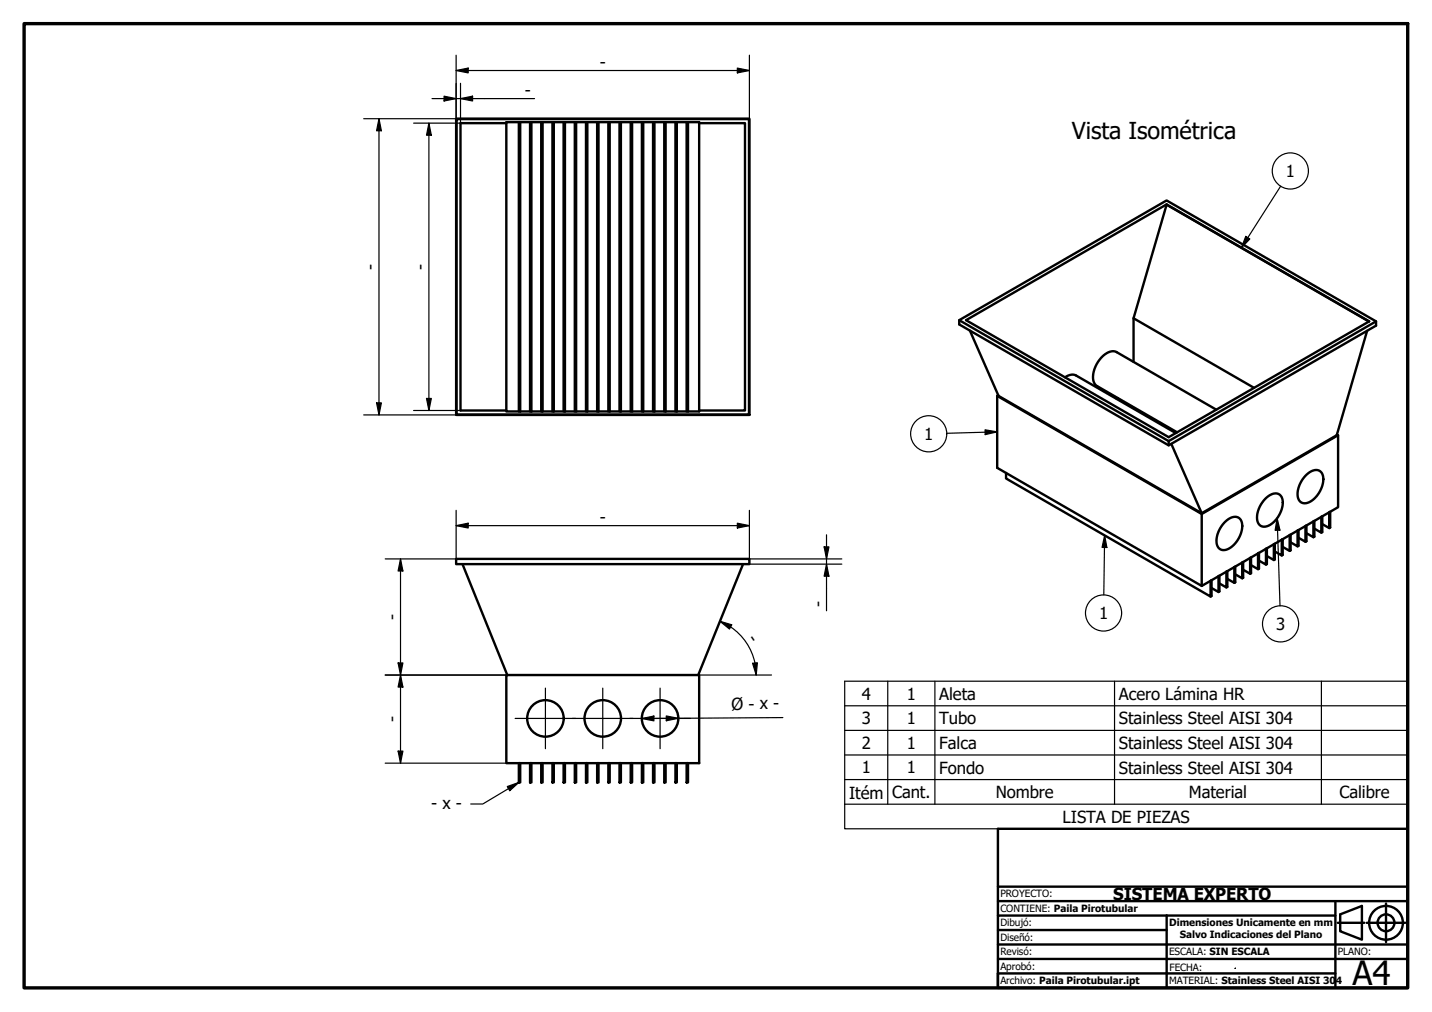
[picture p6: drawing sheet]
<svg xmlns="http://www.w3.org/2000/svg" width="297mm" height="210mm" viewBox="0 0 297 210" stroke-linecap="round" stroke-linejoin="round" font-family="sans-serif">
<!-- layer: Visible (ISO) -->
<g fill="none" stroke="#000" stroke-width=".5">
<path d="M94.6 24.6h60.8v61.5h-60.8zM94.7 24.7h60.7v61.3h-60.7zM105 25.5h-9.5v59.6h9.5M107.6 25.3h-2.6v60h2.6M107.9 25.3h-.3v60h.3M107.9 25.3h2.1M107.9 25.3v60M110.2 25.3h-.2v60h.2M110.2 25.3h2.1M110.2 25.3v60M112.5 25.3h-.2v60h.2M112.5 25.3h2.1"/>
<path d="M112.5 25.3v60M114.9 25.3h-.3v60h.3M114.9 25.3h2M114.9 25.3v60M117.2 25.3h-.3v60h.3M117.2 25.3h2M117.2 25.3v60M119.5 25.3h-.3v60h.3M119.5 25.3h2M119.5 25.3v60M121.8 25.3h-.3v60h.3M121.8 25.3h2.1"/>
<path d="M121.8 25.3v60M124.1 25.3h-.2v60h.2M124.1 25.3h2.1M124.1 25.3v60M126.5 25.3h-.3v60h.3M126.5 25.3h2M126.5 25.3v60M128.8 25.3h-.3v60h.3M128.8 25.3h2M128.8 25.3v60M131.1 25.3h-.3v60h.3M131.1 25.3h2"/>
<path d="M131.1 25.3v60M133.4 25.3h-.3v60h.3M133.4 25.3h2.1M133.4 25.3v60M135.7 25.3h-.2v60h.2M135.7 25.3h2.1M135.7 25.3v60M138.1 25.3h-.3v60h.3M138.1 25.3h2M138.1 25.3v60M140.4 25.3h-.3v60h.3M140.4 25.3h2"/>
<path d="M140.4 25.3v60M142.7 25.3h-.3v60h.3M142.7 25.3h2.3v60h-2.3M142.7 25.3v60M145 25.5h9.5v59.6h-9.5M242 42.4l-41.6 24 42 24.3 41.6-24-42-24.2M242 42.5l-6.9 23.5 25 14.4M242 42.5l42 24.2M199 66.4l43-24.8 43.4 25.1v.8l-43 24.9-43.4-25.1zM199 66.4l43.4 25.1M201.2 68.6l5.9 13.5 42.2 24.4 28-16.2 6.3-21.7M220.9 78.3l1.2-.6 1 .1 20.8 12"/>
<path d="M235.1 66v9.1M285.4 66.7l-43 24.8v.9M107.9 85.3h2.1M110.2 85.3h2.1M112.5 85.3h2.1M114.9 85.3h2M117.2 85.3h2M119.5 85.3h2M121.8 85.3h2.1M124.1 85.3h2.1M126.5 85.3h2M128.8 85.3h2"/>
<path d="M131.1 85.3h2M133.4 85.3h2.1M135.7 85.3h2.1M138.1 85.3h2M140.4 85.3h2M206.8 82.1l42.5 24.5 28.3-16.3-.3-.2M206.8 82.1v14.9l42.5 24.5v-14.9M207.1 82l-.3 .1M208.7 98.1v1.1l42.4 24.5v-3.2l.2-.1v3.2l-.2 .1M231.9 82.6l-.3 .1M243 92.1l6.3 14.4M252.3 85l-20.7-12a3.1 3.1 0 0 0-3.6 1.7 4.8 4.8 0 0 0-.9 5l.5 .4 16.6 9.6"/>
<path d="M271 98.5a2.22 2.22 0 0 1 3-.7 3.9 3.9 0 0 1-.5 4.6 3.2 3.2 0 0 1-3.5 1.8 2.7 2.7 0 0 1-.5-3.3l.6-1.3zM277.6 90.3v14.9l-28.3 16.3M94.6 115.9h60.8v1.1h-60.8zM95.9 117l9.3 23M154.1 117l-9.3 23M254 108.3a2.3 2.3 0 0 1 3.1-.7 3.9 3.9 0 0 1-.4 4.5 3.2 3.2 0 0 1-3.5 1.8 2.7 2.7 0 0 1-.6-3.3l.6-1.1zM256.2 119.1l1.5 .8v-3.2l.2-.1v3.2l-.2 .1M257.9 118.2l1.4 .8v-3.3l.2-.1v3.3l-.2 .1M259.5 117.2l1.5 .9v-3.3l.1-.1v3.2l-.1 .2M261.1 116.3l1.5 .8v-3.3l.2-.1v3.3l-.2 .1M262.4 103.5a2.29 2.29 0 0 1 3.1-.8 3.9 3.9 0 0 1-.4 4.6 3.2 3.2 0 0 1-3.5 1.8 2.7 2.7 0 0 1-.6-3.4l.6-1.1zM262.8 115.3l1.4 .9v-3.3l.2-.1v3.2l-.2 .2"/>
<path d="M264.4 114.4l1.5 .8v-3.3l.2-.1v3.3l-.2 .1M266.1 113.4l1.4 .9v-3.3l.2-.1v3.3l-.2 .1M267.7 112.5l1.5 .8v-3.2l.2-.2v3.3l-.2 .1M269.4 111.5l1.4 .9v-3.3l.2-.1v3.3l-.2 .1M271 110.6l1.4 .8v-3.2l.2-.2v3.3l-.2 .1M272.6 109.6l1.5 .9v-3.3l.2-.1v3.3l-.2 .1M274.3 108.7l1.4 .8v-3.2l.2-.2v3.3l-.2 .1M251.3 122l1.5 .8v-3.3l.1-.1v3.3l-.1 .1M252.9 121l1.5 .8v-3.2l.2-.1v3.2l-.2 .1M254.6 120.1l1.4 .8v-3.3l.2-.1v3.3l-.2 .1M105 140h40v18.3h-40zM107.6 158.3h.3v4h-.3z"/>
<path d="M110 158.3h.2v4h-.2zM112.3 158.3h.2v4h-.2zM114.6 158.3h.3v4h-.3zM116.9 158.3h.3v4h-.3zM119.2 158.3h.3v4h-.3zM121.5 158.3h.3v4h-.3zM123.9 158.3h.2v4h-.2zM126.2 158.3h.3v4h-.3zM128.5 158.3h.3v4h-.3zM130.8 158.3h.3v4h-.3zM133.1 158.3h.3v4h-.3zM135.5 158.3h.2v4h-.2z"/>
<path d="M137.8 158.3h.3v4h-.3zM140.1 158.3h.3v4h-.3zM142.4 158.3h.3v4h-.3z"/>
<circle cx="113.1" cy="149" r="3.8"/>
<circle cx="125" cy="149" r="3.8"/>
<circle cx="136.9" cy="149" r="3.8"/>
</g>
<g fill="none" stroke="#000" stroke-width=".25">
<path d="M265.6 38.6l-8.1 12.8M258.4 49l.9 .6-1.8 1.8zM204.3 89.1l2.5 .5-2.4 .5zM206.8 89.6l-10.4 .3M229.1 111l.5 2.6-1-.1zM229.1 111l-.1 12.4M264.9 107.5l.6 2.5h-1zM264.9 107.5l.6 18.2M175.2 146.4h116.8M175.2 151.5h116.8M175.2 156.6h116.8M184.1 141.3v25.5"/>
<path d="M193.9 141.3v25.5M231.2 141.3v25.5M274.1 141.3v25.5M105.2 163.1l2.4-.8-1.9 1.7zM107.6 162.3l-7.5 4.5h-2.5M175.2 161.7h116.8v-20.4h-116.8v25.5M175.2 166.8v5.1h116.8v-5.1M292 161.7v5.1h-116.8"/>
<circle cx="267.7" cy="35.5" r="3.7"/>
<circle cx="192.6" cy="90" r="3.7"/>
<circle cx="228.9" cy="127.1" r="3.7"/>
<circle cx="265.6" cy="129.4" r="3.7"/>
</g>
<!-- layer: Borde (ISO) -->
<path d="M5 4.9h287v200h-287z" fill="none" stroke="#000" stroke-width=".7"/>
<g fill="none" stroke="#000" stroke-width=".5">
<path d="M207 189.9v-18h85v33h-85M207 192.9h35M207 195.9h85M207 198.9h85M207 183.9h85M207 186.9h85M242 189.9h-35v15v-3h70M242 189.9v15M242 189.9h35M277 186.9v18M277.5 191.4h5.5M278 189.7l4.5-1.8v7l-4.5-1.7z"/>
<path d="M283.5 191.4h8M287.5 187.4v8"/>
<circle cx="287.5" cy="191.4" r="3.5"/>
<circle cx="287.5" cy="191.4" r="1.75"/>
</g>
<!-- layer: 0 -->
<path d="M256.2 200.8h.1" fill="none" stroke="#000" stroke-width=".25"/>
<path d="M291.4 198.9h.6" fill="none" stroke="#000" stroke-width=".25"/>
<!-- layer: Cota (ISO) -->
<g fill="none" stroke="#000" stroke-width=".25">
<path d="M92.1 19.9l2.5 .6-2.5 .4zM94.6 14.6l2.5-.5v1zM94.6 11.4v13.2h-19.2M94.6 14.6h60.8M95.5 17.3v8.2h-9.7M152.9 14.1l2.5 .5-2.5 .5zM155.4 11.4v13.2M78.6 24.6l.5 2.5h-1zM78.6 24.6v61.5M89 25.5l.5 2.5h-1zM89 25.5v59.6M89.6 20.5h21.3"/>
<path d="M95.5 20.5l2.5-.6v1zM75.4 86.1h19.2M78.1 83.6h1l-.5 2.5zM85.8 85.1h9.7M88.5 82.6h1l-.5 2.5zM83.1 115.9l.5 2.5h-1zM83.1 115.9v42.4M94.6 109l2.5-.5v1zM94.6 105.8v10.1h-14.7M94.6 109h60.8M152.9 108.5l2.5 .5-2.5 .5zM155.4 105.8v10.1h19.2"/>
<path d="M155.4 117h19.2M170.9 113.4h1l-.5 2.5zM171.4 117l.5 2.5h-1zM171.4 110.9v15.8M82.6 137.5h1l-.5 2.5zM149.3 128.9l2.5 .7-.5 .9zM149.3 128.9a12 12 0 0 1 7.6 11.1M156.1 137.6l1-.1-.2 2.5zM79.9 140h25.1M79.9 158.3h25.1M82.6 155.8h1l-.5 2.5zM83.1 140l.5 2.5h-1z"/>
<path d="M133.1 149l2.5-.5v1zM138.2 148.5l2.5 .5-2.5 .5zM145 140h15M162.4 148.8l-29.3 .2"/>
</g>
<g fill="#000">
<path d="M94.6 14.6l2.5-.5v1z" fill-rule="evenodd"/>
<path d="M95.5 20.5l2.5-.6v1z" fill-rule="evenodd"/>
<path d="M152.9 14.1l2.5 .5-2.5 .5z" fill-rule="evenodd"/>
<path d="M78.6 24.6l.5 2.5h-1z" fill-rule="evenodd"/>
<path d="M89 25.5l.5 2.5h-1z" fill-rule="evenodd"/>
<path d="M92.1 19.9l2.5 .6-2.5 .4z" fill-rule="evenodd"/>
<path d="M78.1 83.6h1l-.5 2.5z" fill-rule="evenodd"/>
<path d="M88.5 82.6h1l-.5 2.5z" fill-rule="evenodd"/>
<path d="M83.1 115.9l.5 2.5h-1z" fill-rule="evenodd"/>
<path d="M94.6 109l2.5-.5v1z" fill-rule="evenodd"/>
<path d="M152.9 108.5l2.5 .5-2.5 .5z" fill-rule="evenodd"/>
<path d="M170.9 113.4h1l-.5 2.5z" fill-rule="evenodd"/>
<path d="M171.4 117l.5 2.5h-1z" fill-rule="evenodd"/>
<path d="M82.6 137.5h1l-.5 2.5z" fill-rule="evenodd"/>
<path d="M149.3 128.9l2.5 .7-.5 .9z" fill-rule="evenodd"/>
<path d="M156.1 137.6l1-.1-.2 2.5z" fill-rule="evenodd"/>
<path d="M82.6 155.8h1l-.5 2.5z" fill-rule="evenodd"/>
<path d="M83.1 140l.5 2.5h-1z" fill-rule="evenodd"/>
<path d="M133.1 149l2.5-.5v1z" fill-rule="evenodd"/>
<path d="M138.2 148.5l2.5 .5-2.5 .5z" fill-rule="evenodd"/>
</g>
<g fill="#000">
<path d="M258.4 49l.9 .6-1.8 1.8z" fill-rule="evenodd"/>
<path d="M204.3 89.1l2.5 .5-2.4 .5z" fill-rule="evenodd"/>
<path d="M229.1 111l.5 2.6-1-.1z" fill-rule="evenodd"/>
<path d="M264.9 107.5l.6 2.5h-1z" fill-rule="evenodd"/>
<path d="M105.2 163.1l2.4-.8-1.9 1.7z" fill-rule="evenodd"/>
</g>
<!-- layer: Marca de centro (ISO) -->
<path d="M106.9 149h12.5M113.1 142.7v12.6M118.7 149h12.6M125 142.7v12.6M130.6 149h12.6M136.9 142.7v12.6" fill="none" stroke="#000" stroke-width=".25"/>
<text font-size="6.9" x="280.6" y="204.4">A4</text>
<text font-size="4.8" x="222.3" y="28.9">Vista Isométrica</text>
<g font-size="3.5">
<text x="124.4" y="14">-</text>
<text x="108.9" y="19.9">-</text>
<text x="266.7" y="36.7">1</text>
<text x="78" y="56" transform="rotate(-90 78 56)">-</text>
<text x="88.4" y="56" transform="rotate(-90 88.4 56)">-</text>
<text x="191.7" y="91.2">1</text>
<text x="124.4" y="108.4">-</text>
<text x="170.9" y="125.9" transform="rotate(-90 170.9 125.9)">-</text>
<text x="82.5" y="128.6" transform="rotate(-90 82.5 128.6)">-</text>
<text x="228" y="128.4">1</text>
<text x="264.7" y="130.7">3</text>
<text x="154.9" y="132.4" transform="rotate(56 154.9 132.4)">-</text>
<text x="82.5" y="149.8" transform="rotate(-90 82.5 149.8)">-</text>
<text x="151.8" y="147.2">Ø - x -</text>
<text x="178.7" y="145.1">4</text>
<text x="188.1" y="145.1">1</text>
<text x="194.8" y="145.1">Aleta</text>
<text x="232.1" y="145.2">Acero Lámina HR</text>
<text x="178.7" y="150.2">3</text>
<text x="178.7" y="155.3">2</text>
<text x="188.1" y="150.2">1</text>
<text x="188.1" y="155.3">1</text>
<text x="194.8" y="150.2">Tubo</text>
<text x="194.8" y="155.4">Falca</text>
<text x="232.1" y="150.2">Stainless Steel AISI 304</text>
<text x="232.1" y="155.4">Stainless Steel AISI 304</text>
<text x="178.7" y="160.4">1</text>
<text x="188.1" y="160.4">1</text>
<text x="194.8" y="160.5">Fondo</text>
<text x="232.1" y="160.5">Stainless Steel AISI 304</text>
<text x="89.5" y="167.7">- x -</text>
<text x="176.1" y="165.7">Itém</text>
<text x="185" y="165.5">Cant.</text>
<text x="206.6" y="165.6">Nombre</text>
<text x="246.6" y="165.6">Material</text>
<text x="277.8" y="165.6">Calibre</text>
<text x="220.4" y="170.6">LISTA DE PIEZAS</text>
<text x="230.9" y="186.6">SISTEMA EXPERTO</text>
</g>
<g font-size="2.1">
<text x="207.5" y="186.2">PROYECTO:</text>
<text x="207.5" y="189.2">CONTIENE: Paila Pirotubular</text>
<text x="207.5" y="195.2">Diseñó:</text>
<text x="207.5" y="192.2">Dibujó:</text>
<text x="242.5" y="192.1">Dimensiones Unicamente en mm</text>
<text x="244.7" y="194.6">Salvo Indicaciones del Plano</text>
<text x="207.5" y="201.2">Aprobó:</text>
<text x="207.5" y="198.2">Revisó:</text>
<text x="242.5" y="198.2">ESCALA: SIN ESCALA</text>
<text x="242.6" y="201.4">FECHA:</text>
<text x="277.5" y="198.2">PLANO:</text>
<text x="207.5" y="204.2">Archivo: Paila Pirotubular.ipt</text>
<text x="242.5" y="204.2">MATERIAL: Stainless Steel AISI 30</text>
<text x="277.1" y="204.2">4</text>
</g>
</svg>
